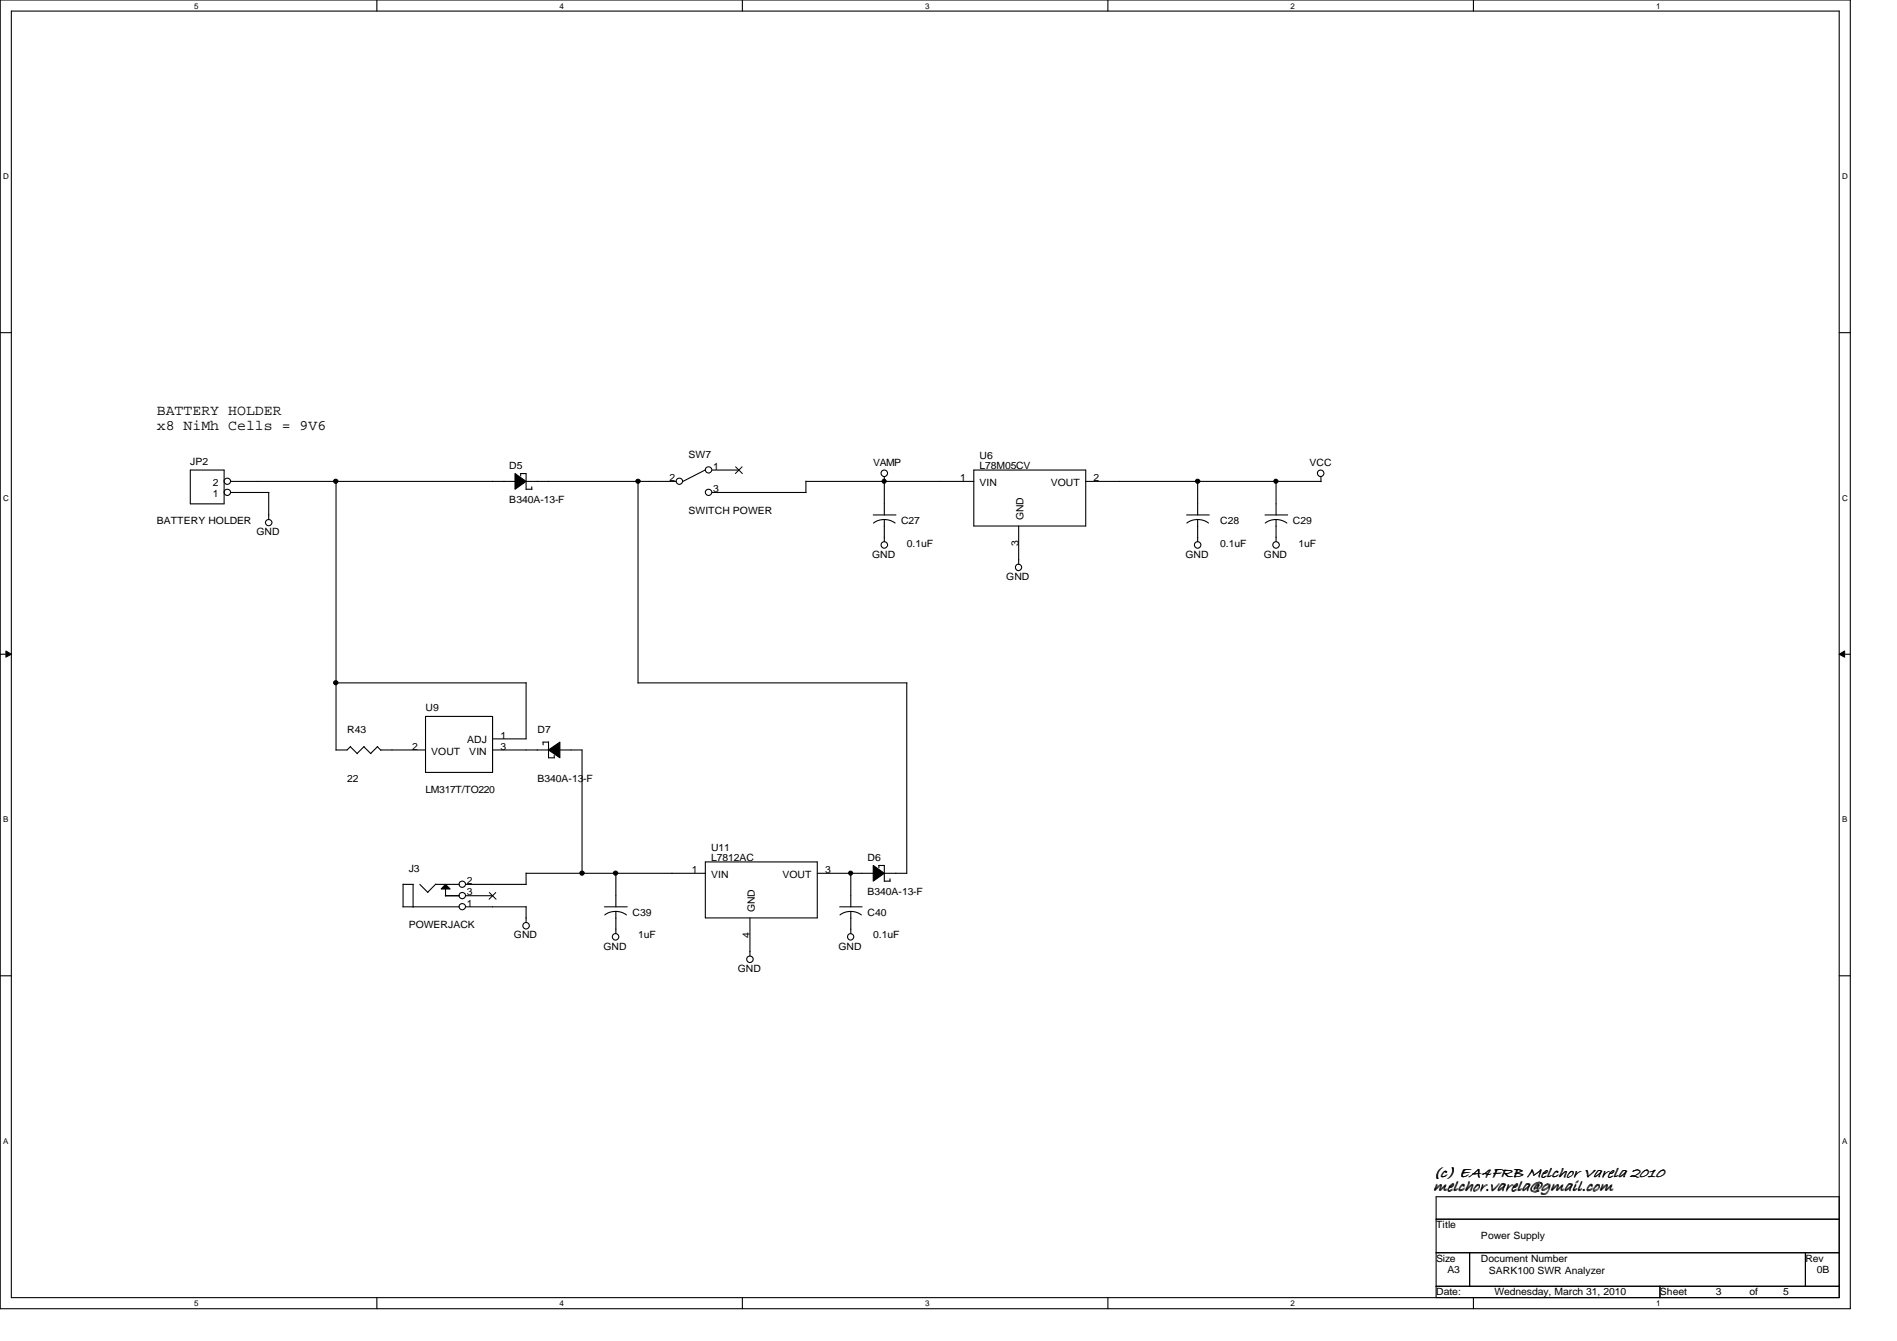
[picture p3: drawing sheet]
<svg xmlns="http://www.w3.org/2000/svg" width="297mm" height="210mm" viewBox="0 0 297 210" stroke-linecap="round" stroke-linejoin="round" font-family="sans-serif">
<path d="M0 0h289.7v204.9h-289.7zM1.8 1.7h286.2v201.4h-286.2z" fill="none" stroke="#000" stroke-width=".17"/>
<g fill="#fff">
<path d="M30.4 .2h.7v1.4h-.7z"/>
<path d="M30.4 203.3h.7v1.4h-.7z"/>
</g>
<path d="M59 0v1.7M59 203.1v1.8" fill="none" stroke="#000" stroke-width=".17"/>
<g fill="#fff">
<path d="M87.6 .2h.7v1.4h-.7z"/>
<path d="M87.6 203.3h.7v1.4h-.7z"/>
</g>
<path d="M116.2 0v1.7M116.2 203.1v1.8" fill="none" stroke="#000" stroke-width=".17"/>
<g fill="#fff">
<path d="M144.9 .2h.6v1.4h-.6z"/>
<path d="M144.9 203.3h.6v1.4h-.6z"/>
</g>
<path d="M173.5 0v1.7M173.5 203.1v1.8" fill="none" stroke="#000" stroke-width=".17"/>
<g fill="#fff">
<path d="M202.1 .2h.7v1.4h-.7z"/>
<path d="M202.1 203.3h.7v1.4h-.7z"/>
</g>
<path d="M230.7 0v1.7M230.7 203.1v1.8" fill="none" stroke="#000" stroke-width=".17"/>
<g fill="#fff">
<path d="M259.3 .2h.7v1.4h-.7z"/>
<path d="M259.3 203.3h.7v1.4h-.7z"/>
<path d="M.5 26.9h.9v1.4h-.9z"/>
<path d="M288.5 26.9h.8v1.4h-.8z"/>
<path d="M.5 77.2h.9v1.4h-.9z"/>
<path d="M288.5 77.2h.8v1.4h-.8z"/>
</g>
<path d="M0 52.1h1.8M288 52.1h1.7" fill="none" stroke="#000" stroke-width=".17"/>
<g fill="#fff">
<path d="M.5 127.6h.8v1.3h-.8z"/>
<path d="M288.5 127.6h.8v1.3h-.8z"/>
</g>
<path d="M0 102.4h1.8M288 102.4h1.7" fill="none" stroke="#000" stroke-width=".17"/>
<path d="M.9 101.9l.9 .5-.9 .5zM288 102.4l.8-.5v1z" fill="#000"/>
<path d="M.9 101.9l.9 .5-.9 .5zM288 102.4l.8-.5v1z" fill="none" stroke="#000" stroke-width=".16"/>
<g fill="#fff">
<path d="M.5 177.9h.8v1.4h-.8z"/>
<path d="M288.5 177.9h.8v1.4h-.8z"/>
</g>
<g fill="none" stroke="#000" stroke-width=".17">
<path d="M29.8 73.6h5.3v5.3h-5.3zM36.1 75.4h44.6M36.1 77.1h6M42.1 77.1v4.2M52.6 75.3v42.1M80.6 74.1l1.8 1.3-1.8 1.2zM81.5 74.1h.9v2.5M81.5 74.1v.4M82.4 75.4h23.5M82.4 76.6h.9M83.3 76.2v.4M99.9 75.4v31.5"/>
<path d="M110.5 73.5l-3.6 1.9M111.5 73.6h4.2M111.5 77.1h14.7M126.2 75.4h26.3M126.2 75.3v1.8M138.5 74.6v6M152.5 73.6h17.5v8.7h-17.5zM170 75.4h36.9M187.5 75.3v5.3M199.8 75.3v5.3M206.8 74.6v.8M136.7 80.6h3.6"/>
<path d="M138.5 81.3l1 .2 .7 .4M138.5 81.3l-1.1 .2-.6 .4M138.5 81.3v3.5M159.5 82.3v6M185.8 80.6h3.6M187.5 81.3l1.1 .2 .6 .4M187.5 81.3l-1 .2-.7 .4M187.5 81.3v3.5M198.1 80.6h3.5M199.8 81.3l1.1 .2 .6 .4M199.8 81.3l-1.1 .2-.6 .4M199.8 81.3v3.5"/>
<path d="M52.6 106.9h29.8M54.9 116.9l1.1 1.1M54.9 116.8l-.5 .6h-1.8M57 116.9l1.1 1.1M57 116.8l-1.1 1.1M59.1 116.9l.5 .5M59.1 116.8l-1.1 1.1M59.6 117.4h7M66.6 112.1h10.5v8.8h-10.5zM77.1 117.4h8.8M82.4 106.8v8.9h-5.3M85 116.2h.9"/>
<path d="M85 116.2v.4M85.9 117.4l1.8-1.2v2.4zM85.9 116.1v2.5h.9M86.8 118.2v.4M87.6 117.4h3.5v19.3M99.9 106.9h42.1M142 106.9v29.8M63.1 138.4h1.6M63.1 138.4v3.5M64.7 138.4v3.6M65.7 138.4l1.3 1.3M68.2 138.4h3.7"/>
<path d="M68.2 138.4l-1.2 1.3M69.8 138.4l.7 .7h-1.4zM69.8 139.1v1.2M72.9 138.4h9.5M82.4 136.7v1.7M82.4 136.7h28M96.4 136.7v5.2M110.4 134.9h17.6v8.8h-17.6zM128 136.7h8.8M133.2 136.7v5.2M136.7 135.5l1.8 1.2-1.8 1.2zM137.6 135.5h.9v2.5"/>
<path d="M137.6 135.5v.3M138.5 136.7h3.5M138.5 137.9h.9M139.4 137.5v.4M0 152.7h1.8M63.1 141.9h8.8M69.7 140.2h2.2M72.9 141.9h9.5M72.9 140.2h4.2M82.4 141.9v2.5M94.7 141.9h3.5M96.4 142.7l1.1 .2 .6 .3"/>
<path d="M96.4 142.7l-1.1 .2-.6 .3M96.4 142.7v3.4M117.4 143.7v5.9M131.5 141.9h3.5M133.2 142.7l1.1 .2 .6 .3M133.2 142.7l-1.1 .2-.6 .3M133.2 142.7v3.4M288 152.7h1.7M224.9 187.3h63.1v15.8h-63.1zM224.9 190.8h63.1M224.9 196.1h63.1M230.1 196.1v5.2"/>
<path d="M282.7 196.1v5.2M224.9 201.3h63.1M259.9 201.3v1.8"/>
<circle cx="35.6" cy="75.3" r=".5"/>
<circle cx="35.6" cy="77.1" r=".5"/>
<circle cx="52.6" cy="75.3" r=".33"/>
<circle cx="99.9" cy="75.3" r=".33"/>
<circle cx="106.4" cy="75.3" r=".5"/>
<circle cx="111" cy="77.1" r=".5"/>
<circle cx="111" cy="73.5" r=".5"/>
<circle cx="138.4" cy="75.3" r=".32"/>
<circle cx="138.5" cy="74.1" r=".51"/>
<circle cx="187.5" cy="75.3" r=".33"/>
<circle cx="199.8" cy="75.3" r=".32"/>
<circle cx="206.8" cy="74.1" r=".51"/>
<circle cx="42.1" cy="81.8" r=".5"/>
<circle cx="138.5" cy="85.3" r=".51"/>
<circle cx="159.5" cy="88.8" r=".5"/>
<circle cx="187.5" cy="85.3" r=".51"/>
<circle cx="199.8" cy="85.3" r=".51"/>
<circle cx="52.6" cy="106.9" r=".33"/>
<circle cx="72.4" cy="138.4" r=".5"/>
<circle cx="91.1" cy="136.7" r=".33"/>
<circle cx="96.4" cy="136.7" r=".33"/>
<circle cx="133.2" cy="136.7" r=".32"/>
<circle cx="72.4" cy="140.2" r=".5"/>
<circle cx="72.4" cy="141.9" r=".5"/>
<circle cx="82.4" cy="144.9" r=".51"/>
<circle cx="96.4" cy="146.6" r=".51"/>
<circle cx="117.4" cy="150.2" r=".51"/>
<circle cx="133.2" cy="146.6" r=".5"/>
</g>
<g fill="#000">
<path d="M69.8 138.4l.7 .7h-1.4z"/>
<path d="M80.6 74.1l1.8 1.3-1.8 1.2z" fill-rule="evenodd"/>
<path d="M85.9 117.4l1.8-1.2v2.4z" fill-rule="evenodd"/>
<path d="M136.7 135.5l1.8 1.2-1.8 1.2z" fill-rule="evenodd"/>
<circle cx="52.6" cy="75.3" r=".33"/>
<circle cx="99.9" cy="75.3" r=".33"/>
<circle cx="138.4" cy="75.3" r=".32"/>
<circle cx="187.5" cy="75.3" r=".33"/>
<circle cx="199.8" cy="75.3" r=".32"/>
<circle cx="52.6" cy="106.9" r=".33"/>
<circle cx="91.1" cy="136.7" r=".33"/>
<circle cx="96.4" cy="136.7" r=".33"/>
<circle cx="133.2" cy="136.7" r=".32"/>
</g>
<path d="M115.2 73.1l1 1M116.2 73.1l-1.1 1M76.6 139.7l1.1 1.1M77.6 139.7l-1 1.1" fill="none" stroke="#000" stroke-width=".16"/>
<g font-size="2.4">
<text x="224.4" y="184.3">(c) EA4FRB Melchor Varela 2010</text>
<text x="224.4" y="186.3">melchor.varela@gmail.com</text>
</g>
<g font-size="2.3">
<text x="24.6" y="64.9">BATTERY HOLDER</text>
<text x="24.6" y="67.4">x8 NiMh Cells = 9V6</text>
</g>
<g font-size="1.6">
<text x="107.8" y="71.7">SW7</text>
<text x="153.4" y="71.9">U6</text>
<text x="29.8" y="72.8">JP2</text>
<text x="33.3" y="77.8">1</text>
<text x="33.3" y="76.1">2</text>
<text x="79.8" y="73.4">D5</text>
<text x="104.8" y="75.3">2</text>
<text x="111.7" y="73.5">1</text>
<text x="111.7" y="77">3</text>
<text x="136.7" y="72.9">VAMP</text>
<text x="150.4" y="75.3">1</text>
<text x="153.4" y="73.4">L78M05CV</text>
<text x="153.4" y="76.1">VIN</text>
<text x="164.5" y="76.1">VOUT</text>
<text x="171.2" y="75.3">2</text>
<text x="205.1" y="72.9">VCC</text>
<text x="24.6" y="82">BATTERY HOLDER</text>
<text x="40.2" y="83.8">GND</text>
<text x="79.8" y="78.7">B340A-13-F</text>
<text x="107.8" y="80.5">SWITCH POWER</text>
<text x="141.1" y="82">C27</text>
<text x="160.3" y="81.4" transform="rotate(-90 160.3 81.4)">GND</text>
<text x="191" y="82">C28</text>
<text x="202.4" y="82">C29</text>
<text x="136.6" y="87.3">GND</text>
<text x="142" y="85.6">0.1uF</text>
<text x="159.5" y="85.4" transform="rotate(-90 159.5 85.4)">3</text>
<text x="185.6" y="87.3">GND</text>
<text x="191" y="85.6">0.1uF</text>
<text x="197.9" y="87.3">GND</text>
<text x="203.3" y="85.6">1uF</text>
<text x="157.6" y="90.8">GND</text>
<text x="66.6" y="111.3">U9</text>
<text x="54.4" y="114.8">R43</text>
<text x="64.5" y="117.3">2</text>
<text x="67.5" y="118.1">VOUT</text>
<text x="73.1" y="116.4">ADJ</text>
<text x="73.5" y="118.1">VIN</text>
<text x="78.4" y="117.3">3</text>
<text x="78.4" y="115.6">1</text>
<text x="84.2" y="114.8">D7</text>
<text x="54.4" y="122.3">22</text>
<text x="66.6" y="124.1">LM317T/TO220</text>
<text x="84.2" y="122.3">B340A-13-F</text>
<text x="64" y="136.6">J3</text>
<text x="108.3" y="136.7">1</text>
<text x="111.3" y="133.2">U11</text>
<text x="111.3" y="134.8">L7812AC</text>
<text x="111.3" y="137.4">VIN</text>
<text x="122.5" y="137.4">VOUT</text>
<text x="129.2" y="136.7">3</text>
<text x="135.8" y="134.8">D6</text>
<text x="73.1" y="138.4">2</text>
<text x="73.1" y="140.2">3</text>
<text x="73.1" y="141.9">1</text>
<text x="99.1" y="143.4">C39</text>
<text x="118.2" y="142.8" transform="rotate(-90 118.2 142.8)">GND</text>
<text x="135.8" y="143.4">C40</text>
<text x="135.8" y="140">B340A-13-F</text>
<text x="64" y="145.3">POWERJACK</text>
<text x="80.5" y="146.9">GND</text>
<text x="94.5" y="148.6">GND</text>
<text x="99.9" y="146.9">1uF</text>
<text x="117.4" y="146.8" transform="rotate(-90 117.4 146.8)">4</text>
<text x="131.3" y="148.6">GND</text>
<text x="136.7" y="146.9">0.1uF</text>
<text x="115.5" y="152.1">GND</text>
<text x="224.9" y="192.3">Title</text>
<text x="224.9" y="197.5">Size</text>
<text x="231.9" y="194">Power Supply</text>
<text x="231.9" y="197.5">Document Number</text>
<text x="282.7" y="197.5">Rev</text>
<text x="224.9" y="202.8">Date:</text>
<text x="226.6" y="199.3">A3</text>
<text x="233.1" y="199.5">SARK100 SWR Analyzer</text>
<text x="234" y="202.8">Wednesday, March 31, 2010</text>
<text x="259.9" y="202.8">Sheet</text>
<text x="268.7" y="202.8">3</text>
<text x="273.9" y="202.8">of</text>
<text x="279.2" y="202.8">5</text>
<text x="284.5" y="199.3">0B</text>
</g>
<g font-size="1.3">
<text x="30.4" y="1.4">5</text>
<text x="87.6" y="1.4">4</text>
<text x="144.9" y="1.4">3</text>
<text x="202.1" y="1.4">2</text>
<text x="259.3" y="1.4">1</text>
<text x=".5" y="28">D</text>
<text x="288.5" y="28">D</text>
<text x=".5" y="78.4">C</text>
<text x="288.5" y="78.4">C</text>
<text x=".5" y="128.7">B</text>
<text x="288.5" y="128.7">B</text>
<text x=".5" y="179">A</text>
<text x="288.5" y="179">A</text>
<text x="30.4" y="204.5">5</text>
<text x="87.6" y="204.5">4</text>
<text x="144.9" y="204.5">3</text>
<text x="202.1" y="204.5">2</text>
<text x="259.3" y="204.5">1</text>
</g>
</svg>
